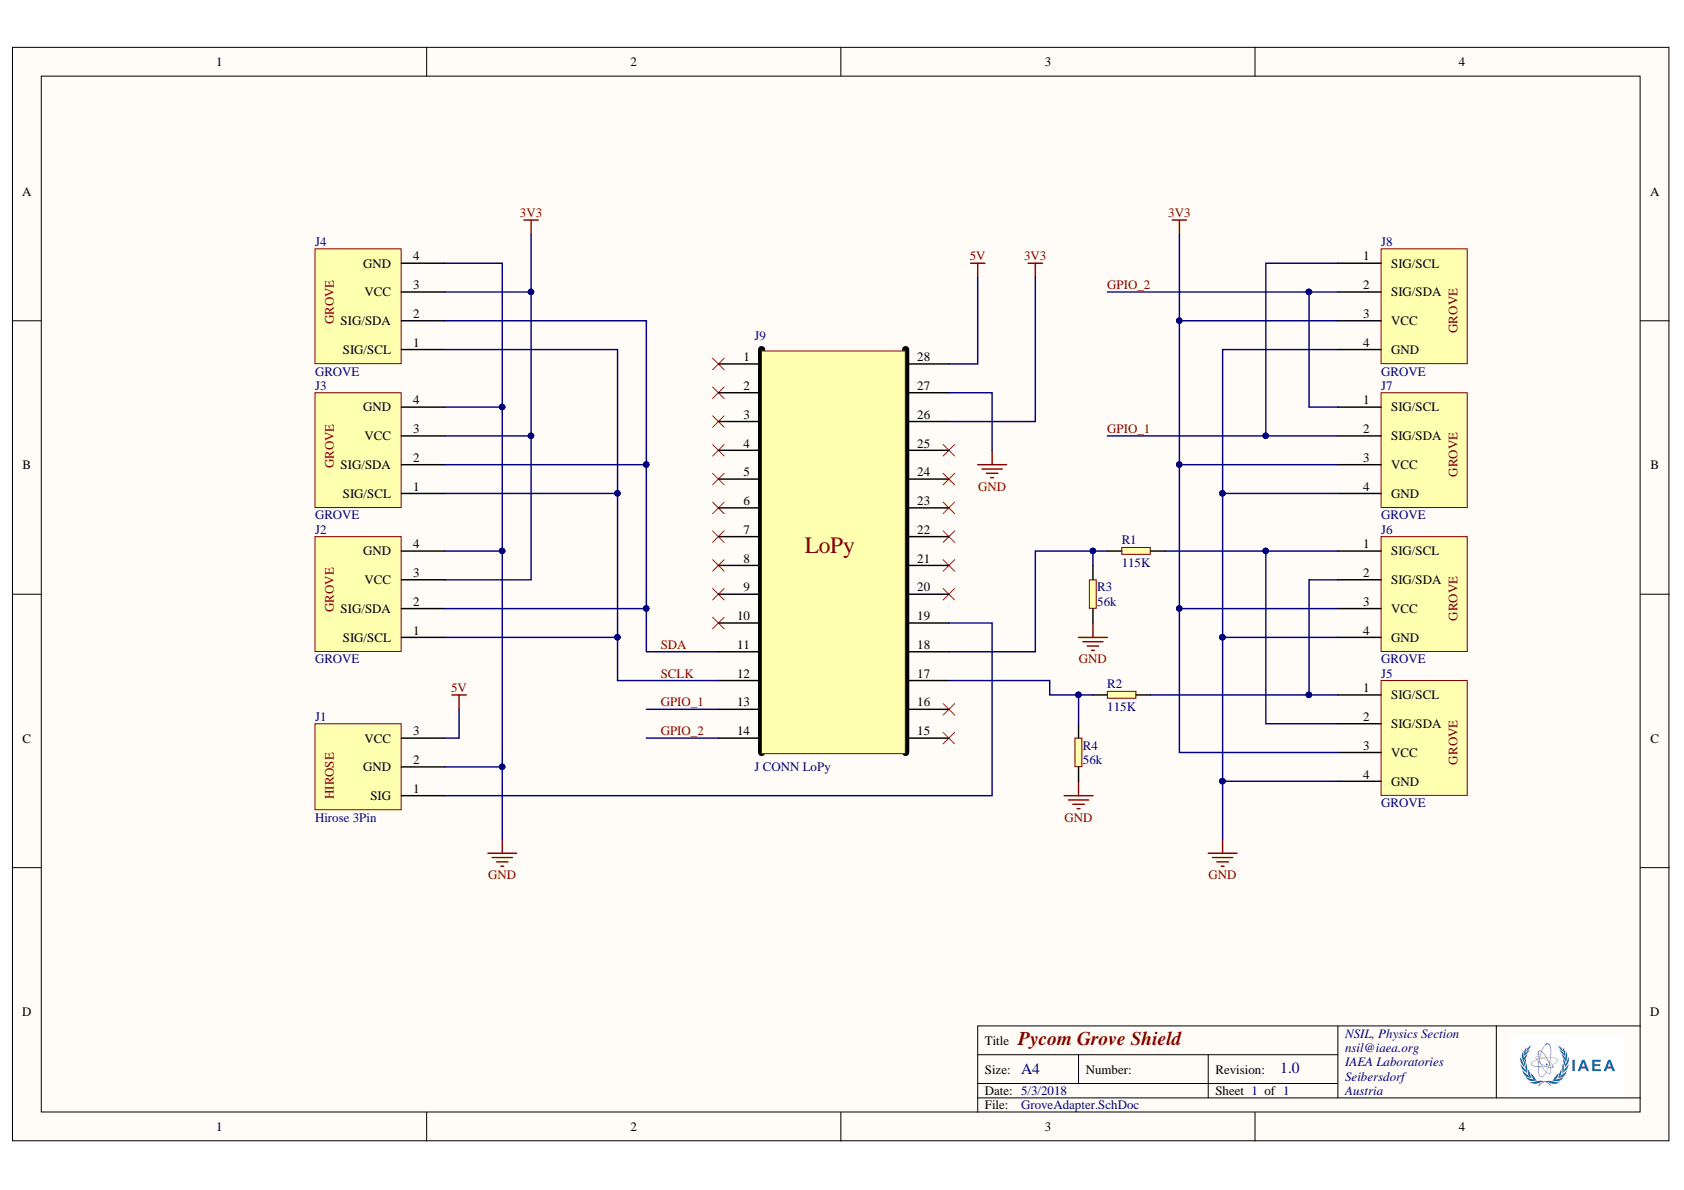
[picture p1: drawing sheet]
# Altium project Grove Adapter.PrjPcb
1 sheet, 13 parts. Net scope: global (net labels, ports and power ports of the same name join across sheets).
Board file: GroveAdapter.PcbDoc

## Sheet GroveAdapter.SchDoc: Pycom Grove Shield
size A4; Organization: NSIL, Physics Section; Address1: nsil@iaea.org; Address2: IAEA Laboratories; Address3: Seibersdorf; Address4: Austria; Revision: 1.0; SheetNumber: 1; SheetTotal: 1; Licence: CC BY SA

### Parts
J1  value Hirose 3Pin  [Hirose 3P]  (hidden comment: J CONN Hirose 3Pin)
J2  value GROVE  [grove]  (hidden comment: J CONN 4POS GROVE MALE)
J3  value GROVE  [grove]  (hidden comment: J CONN 4POS GROVE MALE)
J4  value GROVE  [grove]  (hidden comment: J CONN 4POS GROVE MALE)
J5  value GROVE  [grove]  (hidden comment: J CONN 4POS GROVE MALE)
J6  value GROVE  [grove]  (hidden comment: J CONN 4POS GROVE MALE)
J7  value GROVE  [grove]  (hidden comment: J CONN 4POS GROVE MALE)
J8  value GROVE  [grove]  (hidden comment: J CONN 4POS GROVE MALE)
J9  J CONN LoPy  [LoPy]
R1  value 115K  [SMD0402]  (hidden comment: RES 115k (0402))
R2  value 115K  [SMD0402]  (hidden comment: RES 115k (0402))
R3  value 56k  [SMD0402]  (hidden comment: RES 56K (0402))
R4  value 56k  [SMD0402]  (hidden comment: RES 56K (0402))

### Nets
3V3: J2.3(VCC) J3.3(VCC) J4.3(VCC) J5.3(VCC) J6.3(VCC) J7.3(VCC) J8.3(VCC) J9.26
5V: J1.3(VCC) J9.28
GND: J1.2(GND) J2.4(GND) J3.4(GND) J4.4(GND) J5.4(GND) J6.4(GND) J7.4(GND) J8.4(GND) J9.27 R3.1 R4.1
GPIO_1: J7.2(SIG/SDA) J8.1(SIG/SCL) J9.13
GPIO_2: J7.1(SIG/SCL) J8.2(SIG/SDA) J9.14
SCLK: J2.1(SIG/SCL) J3.1(SIG/SCL) J4.1(SIG/SCL) J9.12
SDA: J2.2(SIG/SDA) J3.2(SIG/SDA) J4.2(SIG/SDA) J9.11
NetJ1_1: J1.1(SIG) J9.19
NetJ5_1: J5.1(SIG/SCL) J6.2(SIG/SDA) R2.2
NetJ5_2: J5.2(SIG/SDA) J6.1(SIG/SCL) R1.2
NetJ9_17: J9.17 R2.1 R4.2
NetJ9_18: J9.18 R1.1 R3.2

Not connected (* = marked no-connect by the designer): J9 1* 2* 3* 4* 5* 6* 7* 8* 9* 10* 15* 16* 20* 21* 22* 23* 24* 25*
